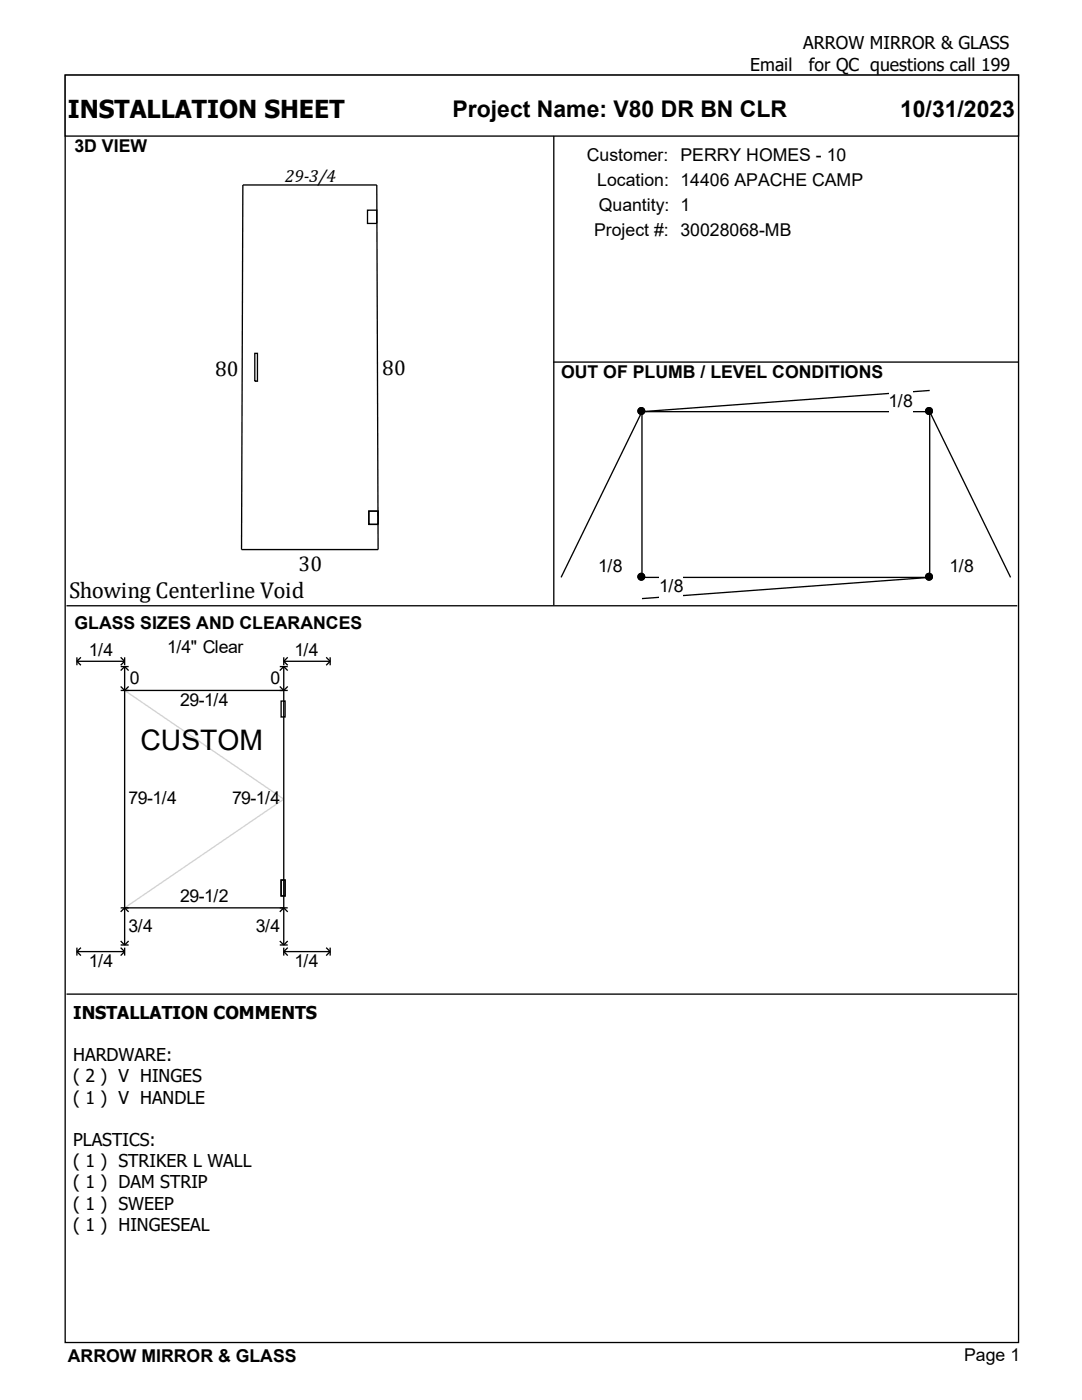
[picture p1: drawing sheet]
<svg xmlns="http://www.w3.org/2000/svg" width="216mm" height="279mm" viewBox="0 0 216 279" stroke-linecap="round" stroke-linejoin="round" font-family="sans-serif">
<g fill="#fff" stroke="#000" stroke-width=".26">
<path d="M13 15h190.2v252.9h-190.2z"/>
<path d="M13 15h190.2v12.2h-190.2z"/>
</g>
<path d="M13.5 30.8h96.7v89.5h-96.7z" fill="#fff"/>
<path d="M48.5 36.9h26.7l.2 72.8h-27.2zM110.5 27.1v93.7M73.3 41.9h1.9v2.7h-1.9zM50.8 70.5h.6v5.6h-.6zM110.4 72.3h92.8M73.6 102h1.8v2.7h-1.8z" fill="none" stroke="#000" stroke-width=".26"/>
<path d="M110.9 77.1h91.9v43.2h-91.9z" fill="#fff"/>
<g fill="#000" stroke="#000" stroke-width=".26">
<circle cx="128" cy="82" r=".66"/>
<circle cx="128" cy="115.1" r=".66"/>
</g>
<path d="M112 115.2l16.1-33v33" fill="none" stroke="#000" stroke-width=".26"/>
<path d="M119.4 111h4.7v4.2h-4.7z" fill-rule="evenodd" fill="#fff"/>
<g fill="#000" stroke="#000" stroke-width=".26">
<circle cx="128" cy="115.1" r=".66"/>
<circle cx="185.4" cy="115.1" r=".66"/>
</g>
<path d="M128.1 115.2h57.4l-57.4 4.3" fill="none" stroke="#000" stroke-width=".26"/>
<path d="M131.5 115h4.8v4.2h-4.8z" fill-rule="evenodd" fill="#fff"/>
<g fill="#000" stroke="#000" stroke-width=".26">
<circle cx="185.4" cy="82" r=".66"/>
<circle cx="185.4" cy="115.1" r=".66"/>
</g>
<path d="M185.5 115.2v-33l16.1 33" fill="none" stroke="#000" stroke-width=".26"/>
<path d="M189.5 111h4.7v4.2h-4.7z" fill-rule="evenodd" fill="#fff"/>
<g fill="#000" stroke="#000" stroke-width=".26">
<circle cx="128" cy="82" r=".66"/>
<circle cx="185.4" cy="82" r=".66"/>
</g>
<path d="M185.5 77.9l-57.4 4.3h57.4" fill="none" stroke="#000" stroke-width=".26"/>
<path d="M177.3 78.2h4.8v4.2h-4.8z" fill-rule="evenodd" fill="#fff"/>
<path d="M13.3 120.9h189.7" fill="none" stroke="#000" stroke-width=".26"/>
<path d="M14.3 126.9h187.4v68.9h-187.4z" fill="#fff"/>
<path d="M24.9 137.8l31.7 21.7-31.7 21.7" fill="none" stroke="#d3d3d3" stroke-width=".26"/>
<g fill="none" stroke="#000" stroke-width=".26">
<path d="M15.3 132h9.6M15.3 132l.8 .8M15.3 131.2v1.6M16.1 131.2l-.8 .8M24.1 133h1.6M24.1 131.2l.8 .8M24.1 137.8h33.3M24.1 137l.8 .8 .8-.8M24.9 131.2v1.6M24.9 133v55.6M24.9 133l.8 .8M24.9 132l-.8 .8"/>
<path d="M24.9 133l-.8 .8M55.8 133h1.6M55.8 137l.8 .8 .8-.8M56.1 139.9h.8v3.2h-.8zM56.6 132l.8 .8M56.6 133l.8 .8M56.6 133l-.8 .8M56.6 132h9.3M56.6 131.2v1.6M56.6 133v55.6M57.4 131.2l-.8 .8M65.1 131.2l.8 .8"/>
<path d="M65.9 132l-.8 .8M65.9 131.2v1.6M56.1 175.6h.8v3.2h-.8zM13.3 198.4h189.7M15.3 189.9h9.6M15.3 189.9l.8 .8M15.3 189.1v1.6M16.1 189.1l-.8 .8M24.1 181.2h33.3M24.1 189.1l.8 .8M24.1 188.6h1.6M24.1 187.8l.8 .8"/>
<path d="M24.1 182l.8-.8 .8 .8M24.9 189.1v1.6M24.9 189.9l-.8 .8M25.7 187.8l-.8 .8M55.8 188.6h1.6M55.8 187.8l.8 .8M55.8 182l.8-.8 .8 .8M56.6 189.9l.8 .8M56.6 189.9h9.3M56.6 189.1v1.6M57.4 187.8l-.8 .8M57.4 189.1l-.8 .8"/>
<path d="M65.1 189.1l.8 .8M65.9 189.9l-.8 .8M65.9 189.1v1.6"/>
</g>
<text font-size="5.6" x="28" y="149.7">CUSTOM</text>
<text font-size="4.9" x="13.5" y="23.5">INSTALLATION SHEET</text>
<g font-size="4.6">
<text x="90.3" y="23.3">Project Name: V80 DR BN CLR</text>
<text x="179.6" y="23.3">10/31/2023</text>
<text x="13.8" y="119.3">Showing Centerline Void</text>
</g>
<g font-size="4.2">
<text x="42.9" y="75.1">80</text>
<text x="76.2" y="74.8">80</text>
<text x="59.6" y="114">30</text>
</g>
<g font-size="3.5">
<text x="160.3" y="9.9">ARROW MIRROR &amp; GLASS</text>
<text x="149.7" y="14.1">Email</text>
<text x="161.4" y="14.1">for QC questions call 199</text>
<text x="14.9" y="30.4">3D VIEW</text>
<text x="117.1" y="32.1">Customer: PERRY HOMES - 10</text>
<text x="56.9" y="36.3">29-3/4</text>
<text x="119.2" y="37.1">Location: 14406 APACHE CAMP</text>
<text x="118.5" y="47.1">Project #: 30028068-MB</text>
<text x="119.5" y="42.1">Quantity: 1</text>
<text x="112" y="75.5">OUT OF PLUMB / LEVEL CONDITIONS</text>
<text x="177.3" y="81.3">1/8</text>
<text x="119.4" y="114.1">1/8</text>
<text x="131.5" y="118.1">1/8</text>
<text x="189.5" y="114.1">1/8</text>
<text x="14.9" y="125.4">GLASS SIZES AND CLEARANCES</text>
<text x="17.7" y="130.9">1/4</text>
<text x="33.3" y="130.3">1/4&quot; Clear</text>
<text x="58.7" y="130.9">1/4</text>
<text x="25.9" y="136.4">0</text>
<text x="54" y="136.4">0</text>
<text x="36" y="140.9">29-1/4</text>
<text x="25.7" y="160.5">79-1/4</text>
<text x="46.3" y="160.5">79-1/4</text>
<text x="25.7" y="185.9">3/4</text>
<text x="36" y="180.1">29-1/2</text>
<text x="51.1" y="185.9">3/4</text>
<text x="17.7" y="193">1/4</text>
<text x="58.7" y="193">1/4</text>
<text x="14.6" y="203.3">INSTALLATION COMMENTS</text>
<text x="14.6" y="211.8">HARDWARE:</text>
<text x="14.6" y="216">( 2 ) V HINGES</text>
<text x="14.6" y="220.2">( 1 ) V HANDLE</text>
<text x="14.6" y="228.7">PLASTICS:</text>
<text x="14.6" y="232.9">( 1 ) STRIKER L WALL</text>
<text x="14.6" y="237.2">( 1 ) DAM STRIP</text>
<text x="14.6" y="241.4">( 1 ) SWEEP</text>
<text x="14.6" y="245.6">( 1 ) HINGESEAL</text>
<text x="13.5" y="271.8">ARROW MIRROR &amp; GLASS</text>
<text x="192.4" y="271.7">Page 1</text>
</g>
</svg>
